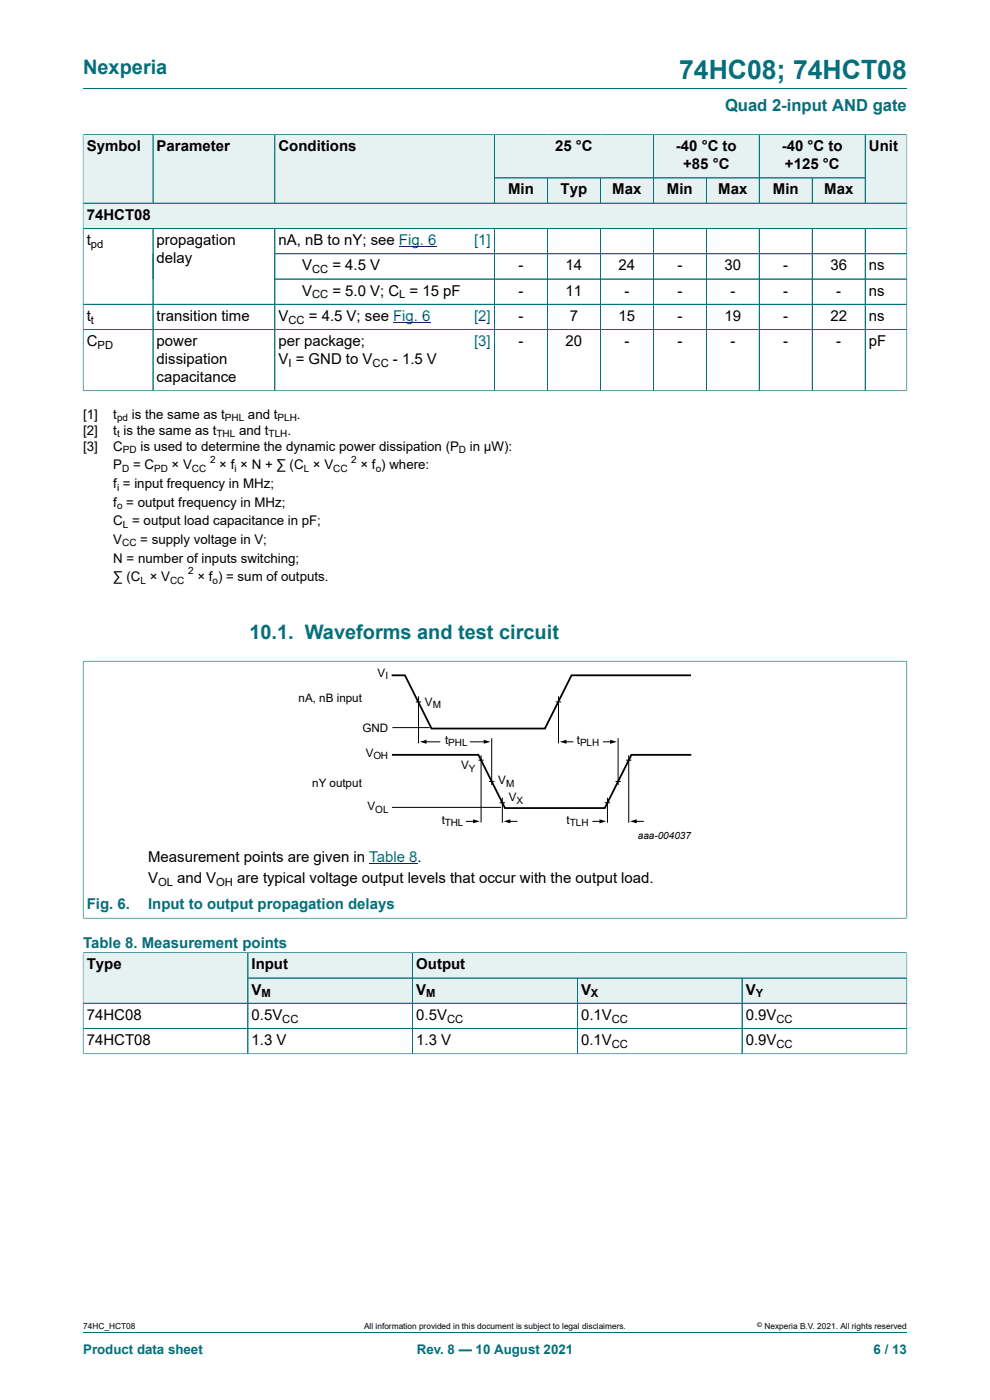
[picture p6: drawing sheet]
<svg xmlns="http://www.w3.org/2000/svg" width="210mm" height="297mm" viewBox="0 0 210 297" stroke-linecap="round" stroke-linejoin="round" font-family="sans-serif">
<path d="M17.6 18.8h174.8M104.9 28.6h33.7v9.1h-33.7z" fill="none" stroke="#036f7b" stroke-width=".21"/>
<path d="M105 28.6h33.5v9.1h-33.5z" fill="#e6f1f2"/>
<path d="M138.6 28.6h22.5v9.1h-22.5z" fill="none" stroke="#036f7b" stroke-width=".21"/>
<path d="M138.7 28.6h22.3v9.1h-22.3z" fill="#e6f1f2"/>
<path d="M161.1 28.6h22.4v9.1h-22.4z" fill="none" stroke="#036f7b" stroke-width=".21"/>
<path d="M161.1 28.6h22.4v9.1h-22.4z" fill="#e6f1f2"/>
<path d="M17.6 28.5v14.6h14.9v-14.5h-14.9" fill="none" stroke="#036f7b" stroke-width=".21"/>
<path d="M17.7 28.6h14.7v14.4h-14.7z" fill="#e6f1f2"/>
<path d="M32.5 28.6h25.8v14.5h-25.8z" fill="none" stroke="#036f7b" stroke-width=".21"/>
<path d="M32.5 28.6h25.7v14.4h-25.7z" fill="#e6f1f2"/>
<path d="M101 28.6h-42.7v14.5h42.7" fill="none" stroke="#036f7b" stroke-width=".21"/>
<path d="M58.4 28.6h42.6v14.4h-42.6z" fill="#e6f1f2"/>
<path d="M101 28.6h3.9v14.5h-3.9" fill="none" stroke="#036f7b" stroke-width=".21"/>
<g fill="#e6f1f2">
<path d="M101 28.6h3.8v14.4h-3.8z"/>
<path d="M105 37.8h11v5.2h-11z"/>
</g>
<path d="M104.9 37.7h11.2v5.4h-11.2z" fill="none" stroke="#036f7b" stroke-width=".21"/>
<path d="M116.2 37.8h11.1v5.2h-11.1z" fill="#e6f1f2"/>
<path d="M116.1 37.7h11.3v5.4h-11.3z" fill="none" stroke="#036f7b" stroke-width=".21"/>
<path d="M127.4 37.8h11.1v5.2h-11.1z" fill="#e6f1f2"/>
<path d="M127.4 37.7h11.2v5.4h-11.2z" fill="none" stroke="#036f7b" stroke-width=".21"/>
<path d="M138.7 37.8h11.1v5.2h-11.1z" fill="#e6f1f2"/>
<path d="M138.6 37.7h11.2v5.4h-11.2z" fill="none" stroke="#036f7b" stroke-width=".21"/>
<path d="M149.9 37.8h11.1v5.2h-11.1z" fill="#e6f1f2"/>
<path d="M149.8 37.7h11.3v5.4h-11.3z" fill="none" stroke="#036f7b" stroke-width=".21"/>
<path d="M161.1 37.8h11.1v5.2h-11.1z" fill="#e6f1f2"/>
<path d="M161.1 37.7h11.2v5.4h-11.2z" fill="none" stroke="#036f7b" stroke-width=".21"/>
<path d="M172.4 37.8h11.1v5.2h-11.1z" fill="#e6f1f2"/>
<path d="M192.4 28.5v14.6h-20.1v-5.4h11.2M192.4 28.6h-8.9v14.5" fill="none" stroke="#036f7b" stroke-width=".21"/>
<path d="M183.6 28.6h8.7v14.4h-8.7z" fill="#e6f1f2"/>
<path d="M17.6 43.1h174.8v5.4h-174.8z" fill="none" stroke="#036f7b" stroke-width=".21"/>
<path d="M17.7 43.2h174.6v5.2h-174.6z" fill="#e6f1f2"/>
<g fill="none" stroke="#036f7b" stroke-width=".21">
<path d="M17.6 28.6v54.4M17.7 28.6h174.6M32.5 28.6v14.4M58.3 28.6v14.4M104.9 28.6v14.4M105 37.7h78.5M116.1 37.8v5.2M127.4 37.8v5.2M138.6 28.6v14.4M149.8 37.8v5.2M161.1 28.6v14.4M172.3 37.8v5.2"/>
<path d="M183.5 28.6v14.4M192.4 28.6v54.4M17.6 48.5h174.8M17.7 43.1h174.6M32.5 48.5v34.4M58.3 48.5v34.4M58.3 53.8h134.1M58.3 59.2h134.1M104.9 48.5v34.4M116.1 48.5v34.4M127.4 48.5v34.4M138.6 48.5v34.4"/>
<path d="M149.8 48.5v34.4M161.1 48.5v34.4M172.3 48.5v34.4M183.5 48.5v34.4M17.6 64.6h174.8M17.6 69.9h174.8M17.6 82.9h174.8M17.6 140.3h174.8M17.6 140.2v54.7M192.4 140.2v54.7M17.6 194.8h174.8"/>
</g>
<path d="M84.6 52.3h8M83.4 68.4h7.9M78.3 183.2h10.3" fill="none" stroke="#00f" stroke-width=".21"/>
<g fill="none" stroke="#000" stroke-width=".21">
<path d="M83.2 154.4h7.9M88.2 148.9h1.1M88.8 147.7v10M90.2 157.4h3.1M99.8 157.4h3.1M104.3 156.6v10M117.9 148.9h1.1M118.5 147.7v10M119.9 157.4h1.6M128 157.4h1.7M131.1 156.6v10M83.1 171.3h23.2"/>
<path d="M98.9 174.2h1.7M101.5 161.3h1.1M102 160.2v14.3M103.7 165.8h1.2M106 170.3h1.1M106.6 169.2v5.3M108 174.2h1.7M125.7 174.2h1.7M128.3 170.3h1.1M128.9 169.2v5.3M130.5 165.8h1.2M132.8 161.3h1.1"/>
<path d="M133.4 160.2v14.3M134.8 174.2h1.7"/>
</g>
<g fill="#000">
<path d="M89.1 157.4l1.4-.5v.9z" fill-rule="evenodd"/>
<path d="M102.6 156.9l1.4 .5-1.4 .4z" fill-rule="evenodd"/>
<path d="M118.8 157.4l1.4-.5v.9z" fill-rule="evenodd"/>
<path d="M129.4 156.9l1.4 .5-1.4 .4z" fill-rule="evenodd"/>
<path d="M100.4 173.8l1.4 .4-1.4 .5z" fill-rule="evenodd"/>
<path d="M106.8 174.2l1.5-.4v.9z" fill-rule="evenodd"/>
<path d="M127.2 173.8l1.4 .4-1.4 .5z" fill-rule="evenodd"/>
<path d="M133.7 174.2l1.4-.4v.9z" fill-rule="evenodd"/>
</g>
<path d="M83.1 143.3h2.8l5.6 11.3h24.1l5.6-11.3h25.4M83.1 160.1h18.4l5.6 11.3h21.2l5.6-11.3h12.7" fill="none" stroke="#000" stroke-width=".38"/>
<path d="M52.7 202.2h34.8v5.2h-34.8z" fill="#e6f1f2"/>
<path d="M87.5 202.1v5.4M192.4 202v5.5h-139.8v-5.4h139.8" fill="none" stroke="#036f7b" stroke-width=".21"/>
<path d="M87.6 202.2h104.7v5.2h-104.7z" fill="#e6f1f2"/>
<path d="M17.6 202v10.8h35v-10.7h-35" fill="none" stroke="#036f7b" stroke-width=".21"/>
<g fill="#e6f1f2">
<path d="M17.7 202.2h34.8v10.6h-34.8z"/>
<path d="M52.7 207.6h34.8v5.2h-34.8z"/>
</g>
<path d="M52.6 207.5h34.9v5.3h-34.9z" fill="none" stroke="#036f7b" stroke-width=".21"/>
<path d="M87.6 207.6h34.8v5.2h-34.8z" fill="#e6f1f2"/>
<path d="M87.5 207.5h35v5.3h-35z" fill="none" stroke="#036f7b" stroke-width=".21"/>
<path d="M122.5 207.6h34.8v5.2h-34.8z" fill="#e6f1f2"/>
<path d="M122.5 207.5h34.9v5.3h-34.9z" fill="none" stroke="#036f7b" stroke-width=".21"/>
<path d="M157.5 207.6h34.8v5.2h-34.8z" fill="#e6f1f2"/>
<path d="M17.6 218.2h174.8M17.6 212.8h174.8M17.6 202.2v21.4M17.7 202.1h174.6M52.6 202.2v21.4M52.7 207.5h139.7M87.5 202.2v21.4M122.5 207.6v16M157.4 207.5v16.1M192.4 202.2v21.4M17.6 223.6h174.8M17.6 282.6h174.8" fill="none" stroke="#036f7b" stroke-width=".21"/>
<text font-size="5.6" fill="#036f7b" x="144.1" y="16.8">74HC08; 74HCT08</text>
<g font-size="4.2" fill="#036f7b">
<text x="17.6" y="15.6">Nexperia</text>
<text x="52.9" y="135.6">10.1. Waveforms and test circuit</text>
</g>
<text font-size="3.5" fill="#036f7b" x="153.8" y="23.7">Quad 2-input AND gate</text>
<g font-size="3.2">
<text x="18.4" y="32.1">Symbol</text>
<text x="33.2" y="32.1">Parameter</text>
<text x="59.1" y="32.1">Conditions</text>
<text x="117.8" y="32.1">25 °C</text>
<text x="143.4" y="32.1">-40 °C to</text>
<text x="144.9" y="35.9">+85 °C</text>
<text x="165.9" y="32.1">-40 °C to</text>
<text x="166.5" y="35.9">+125 °C</text>
<text x="184.3" y="32.1">Unit</text>
<text x="107.8" y="41.3">Min</text>
<text x="118.9" y="41.3">Typ</text>
<text x="129.9" y="41.3">Max</text>
<text x="141.5" y="41.3">Min</text>
<text x="152.4" y="41.3">Max</text>
<text x="164" y="41.3">Min</text>
<text x="174.8" y="41.3">Max</text>
<text x="18.4" y="46.6">74HCT08</text>
<text x="18.4" y="52">t</text>
<text x="33.2" y="52">propagation</text>
<text x="59.1" y="52">nA, nB to nY; see Fig. 6</text>
<text x="33.2" y="55.8">delay</text>
<text x="64.1" y="57.3">V</text>
<text x="70.5" y="57.3">= 4.5 V</text>
<text x="110" y="57.3">-</text>
<text x="120" y="57.3">14</text>
<text x="131.2" y="57.3">24</text>
<text x="143.7" y="57.3">-</text>
<text x="153.7" y="57.3">30</text>
<text x="166.2" y="57.3">-</text>
<text x="176.2" y="57.3">36</text>
<text x="184.3" y="57.3">ns</text>
<text x="64.1" y="62.7">V</text>
<text x="70.5" y="62.7">= 5.0 V; C = 15 pF</text>
<text x="110" y="62.7">-</text>
<text x="120" y="62.7">11</text>
<text x="132.4" y="62.7">-</text>
<text x="143.7" y="62.7">-</text>
<text x="154.9" y="62.7">-</text>
<text x="166.2" y="62.7">-</text>
<text x="177.4" y="62.7">-</text>
<text x="184.3" y="62.7">ns</text>
<text x="18.4" y="68.1">t</text>
<text x="33.2" y="68.1">transition time</text>
<text x="59.1" y="68.1">V</text>
<text x="65.5" y="68.1">= 4.5 V; see Fig. 6</text>
<text x="110" y="68.1">-</text>
<text x="120.9" y="68.1">7</text>
<text x="131.2" y="68.1">15</text>
<text x="143.7" y="68.1">-</text>
<text x="153.7" y="68.1">19</text>
<text x="166.2" y="68.1">-</text>
<text x="176.2" y="68.1">22</text>
<text x="184.3" y="68.1">ns</text>
<text x="18.4" y="73.4">C</text>
<text x="33.2" y="73.4">power</text>
<text x="33.2" y="77.2">dissipation</text>
<text x="59.1" y="73.4">per package;</text>
<text x="59.1" y="77.2">V = GND to V</text>
<text x="83.3" y="77.2">- 1.5 V</text>
<text x="110" y="73.4">-</text>
<text x="120" y="73.4">20</text>
<text x="132.4" y="73.4">-</text>
<text x="143.7" y="73.4">-</text>
<text x="154.9" y="73.4">-</text>
<text x="166.2" y="73.4">-</text>
<text x="177.4" y="73.4">-</text>
<text x="184.3" y="73.4">pF</text>
<text x="33.2" y="81">capacitance</text>
<text x="31.4" y="182.9">Measurement points are given in Table 8.</text>
<text x="31.4" y="187.3">V</text>
<text x="37.6" y="187.3">and V</text>
<text x="50.3" y="187.3">are typical voltage output levels that occur with the output load.</text>
<text x="18.4" y="205.6">Type</text>
<text x="53.4" y="205.6">Input</text>
<text x="88.3" y="205.6">Output</text>
<text x="53.4" y="211">V</text>
<text x="88.3" y="211">V</text>
<text x="123.2" y="211">V</text>
<text x="158.2" y="211">V</text>
<text x="18.4" y="216.3">74HC08</text>
<text x="18.4" y="221.7">74HCT08</text>
<text x="53.4" y="216.3">0.5V</text>
<text x="53.4" y="221.7">1.3 V</text>
<text x="88.3" y="216.3">0.5V</text>
<text x="88.3" y="221.7">1.3 V</text>
<text x="123.2" y="216.3">0.1V</text>
<text x="123.2" y="221.7">0.1V</text>
<text x="158.2" y="216.3">0.9V</text>
<text x="158.2" y="221.7">0.9V</text>
</g>
<g font-size="3.2" fill="#00f">
<text x="100.6" y="52">[1]</text>
<text x="100.6" y="68.1">[2]</text>
<text x="100.6" y="73.4">[3]</text>
</g>
<g font-size="3.2" fill="#036f7b">
<text x="18.4" y="192.9">Fig. 6.</text>
<text x="31.4" y="192.9">Input to output propagation delays</text>
<text x="17.6" y="201">Table 8. Measurement points</text>
</g>
<g font-size="2.8">
<text x="17.6" y="88.9">[1]</text>
<text x="24" y="88.9">t</text>
<text x="28" y="88.9">is the same as t</text>
<text x="52.6" y="88.9">and t</text>
<text x="63" y="88.9">.</text>
<text x="17.6" y="92.2">[2]</text>
<text x="17.6" y="95.6">[3]</text>
<text x="24" y="92.2">t is the same as t</text>
<text x="24" y="95.6">C</text>
<text x="29.8" y="95.6">is used to determine the dynamic power dissipation (P</text>
<text x="50.7" y="92.2">and t</text>
<text x="61" y="92.2">.</text>
<text x="99.7" y="95.6">in μW):</text>
<text x="24" y="99.6">P</text>
<text x="28.2" y="99.6">= C</text>
<text x="36.4" y="99.6">× V</text>
<text x="46.5" y="99.6">× f × N + ∑ (C × V</text>
<text x="76.5" y="99.6">× f ) where:</text>
<text x="24" y="103.5">f = input frequency in MHz;</text>
<text x="24" y="107.5">f = output frequency in MHz;</text>
<text x="24" y="111.4">C = output load capacitance in pF;</text>
<text x="24" y="115.4">V</text>
<text x="24" y="119.3">N = number of inputs switching;</text>
<text x="29.8" y="115.4">= supply voltage in V;</text>
<text x="24" y="123.3">∑ (C × V</text>
<text x="41.9" y="123.3">× f ) = sum of outputs.</text>
</g>
<g font-size="2.8" fill="#036f7b">
<text x="17.6" y="287.2">Product data sheet</text>
<text x="88.4" y="287.2">Rev. 8 — 10 August 2021</text>
<text x="185.3" y="287.2">6 / 13</text>
</g>
<g font-size="2.5">
<text x="80.1" y="143.6">V</text>
<text x="63.3" y="148.9">nA, nB input</text>
<text x="90.1" y="149.7">V</text>
<text x="76.9" y="155.2">GND</text>
<text x="77.6" y="160.6">V</text>
<text x="94.4" y="157.8">t</text>
<text x="122.3" y="157.8">t</text>
<text x="66.2" y="166.9">nY output</text>
<text x="97.8" y="163.2">V</text>
<text x="105.7" y="166.3">V</text>
<text x="77.9" y="171.9">V</text>
<text x="107.9" y="170">V</text>
<text x="93.7" y="174.7">t</text>
<text x="120.2" y="174.7">t</text>
</g>
<g font-size="2.4">
<text x="19.3" y="52.6">pd</text>
<text x="66.2" y="58">CC</text>
<text x="66.2" y="63.3">CC</text>
<text x="84.7" y="63.3">L</text>
<text x="19.3" y="68.7">t</text>
<text x="61.2" y="68.7">CC</text>
<text x="20.7" y="74">PD</text>
<text x="61.2" y="77.9">I</text>
<text x="79" y="77.9">CC</text>
<text x="33.5" y="188">OL</text>
<text x="45.9" y="188">OH</text>
<text x="55.5" y="211.6">M</text>
<text x="90.4" y="211.6">M</text>
<text x="125.4" y="211.6">X</text>
<text x="160.3" y="211.6">Y</text>
<text x="59.9" y="217">CC</text>
<text x="94.8" y="217">CC</text>
<text x="129.8" y="217">CC</text>
<text x="164.7" y="217">CC</text>
<text x="129.8" y="222.3">CC</text>
<text x="164.7" y="222.3">CC</text>
</g>
<g font-size="2.1">
<text x="24.8" y="89.4">pd</text>
<text x="47.7" y="89.4">PHL</text>
<text x="58.9" y="89.4">PLH</text>
<text x="24.8" y="92.8">t</text>
<text x="45.9" y="92.8">THL</text>
<text x="57" y="92.8">TLH</text>
<text x="25.9" y="100.1">D</text>
<text x="26.1" y="96.2">PD</text>
<text x="32.7" y="100.1">PD</text>
<text x="40.7" y="100.1">CC</text>
<text x="44.6" y="98.1">2</text>
<text x="49.7" y="100.1">i</text>
<text x="64.4" y="100.1">L</text>
<text x="70.7" y="100.1">CC</text>
<text x="74.5" y="98.1">2</text>
<text x="79.7" y="100.1">o</text>
<text x="97.4" y="96.2">D</text>
<text x="24.8" y="104.1">i</text>
<text x="24.8" y="108">o</text>
<text x="26.1" y="112">L</text>
<text x="25.9" y="115.9">CC</text>
<text x="29.8" y="123.8">L</text>
<text x="36.1" y="123.8">CC</text>
<text x="39.9" y="121.8">2</text>
<text x="45.1" y="123.8">o</text>
<text x="81.8" y="144.1">I</text>
<text x="91.8" y="150.2">M</text>
<text x="79.2" y="161.1">OH</text>
<text x="95.1" y="158.3">PHL</text>
<text x="123" y="158.3">PLH</text>
<text x="99.5" y="163.7">Y</text>
<text x="107.3" y="166.9">M</text>
<text x="79.6" y="172.4">OL</text>
<text x="109.6" y="170.5">X</text>
<text x="94.3" y="175.2">THL</text>
<text x="120.9" y="175.2">TLH</text>
<text x="135.3" y="177.9">aaa-004037</text>
</g>
<g font-size="1.8">
<text x="17.6" y="282">74HC_HCT08</text>
<text x="77.2" y="282">All information provided in this document is subject to legal disclaimers.</text>
<text x="162.2" y="282">Nexperia B.V. 2021. All rights reserved</text>
</g>
<text font-size="1.4" x="160.6" y="281.6">©</text>
</svg>
